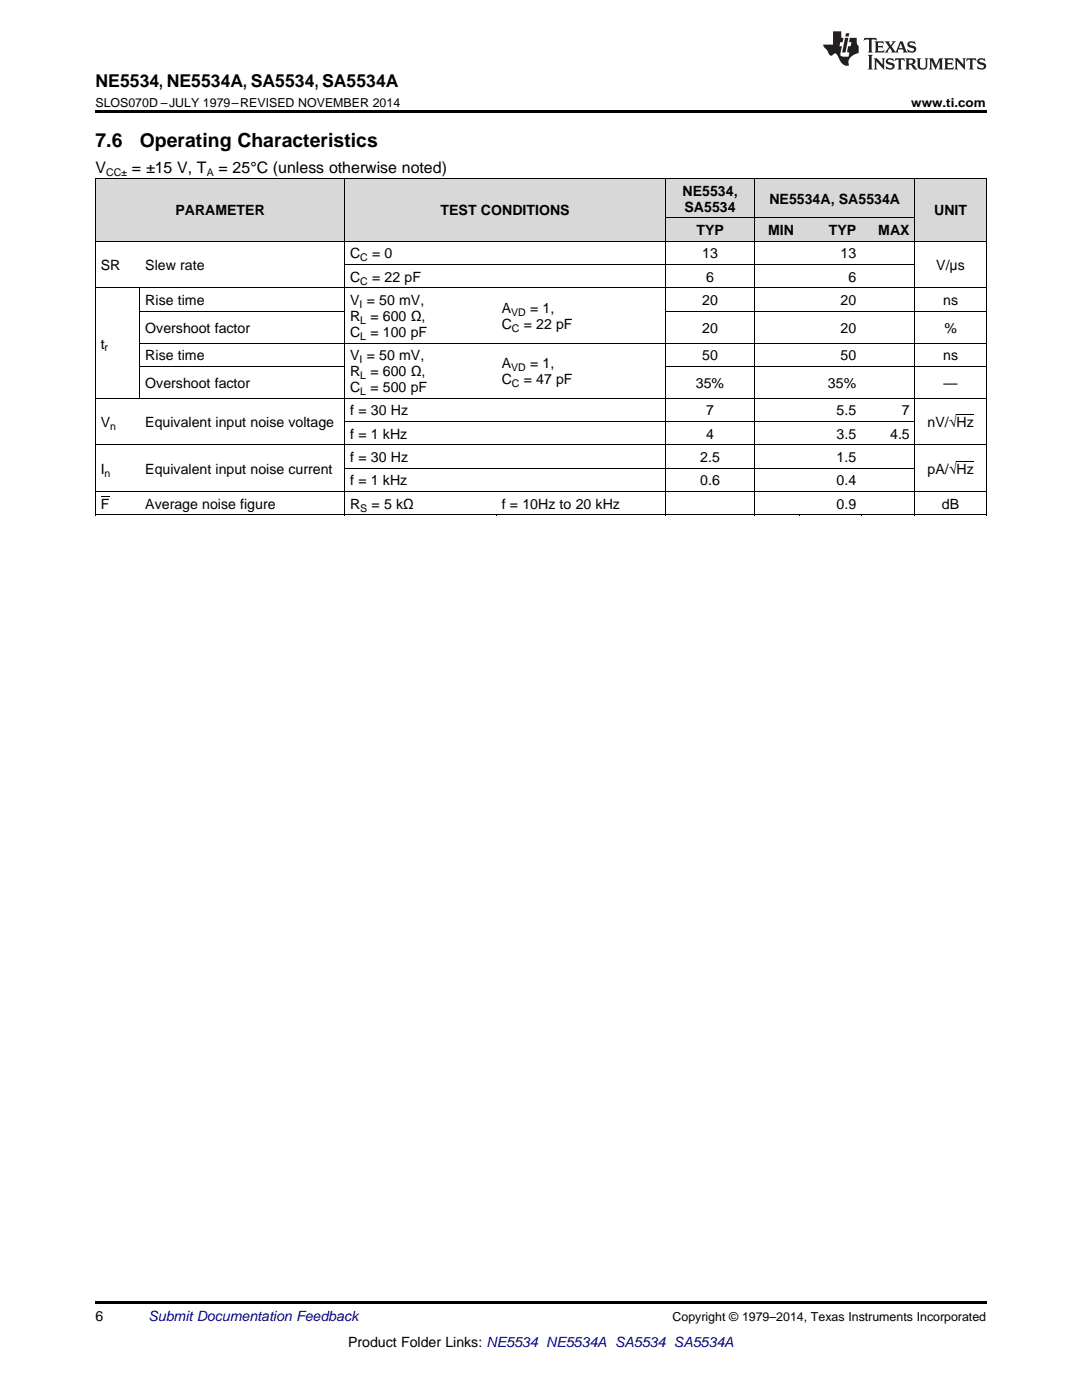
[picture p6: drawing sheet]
<svg xmlns="http://www.w3.org/2000/svg" width="216mm" height="279mm" viewBox="0 0 216 279" stroke-linecap="round" stroke-linejoin="round" font-family="sans-serif">
<g fill="#d8d8d8">
<path d="M19 35.7h8.9v12.5h-8.9z"/>
<path d="M27.9 35.7h40.9v12.5h-40.9z"/>
<path d="M68.8 35.7h30.3v12.5h-30.3z"/>
<path d="M99.1 35.7h33.7v12.5h-33.7z"/>
<path d="M132.8 43.5h17.8v4.7h-17.8z"/>
<path d="M150.6 43.5h8.9v4.7h-8.9z"/>
<path d="M159.5 43.5h12.4v4.7h-12.4z"/>
<path d="M171.9 43.5h10.7v4.7h-10.7z"/>
<path d="M182.6 35.7h14.2v12.5h-14.2z"/>
<path d="M132.8 35.7h17.8v7.8h-17.8z"/>
<path d="M150.6 35.7h8.9v7.8h-8.9z"/>
<path d="M159.5 35.7h12.4v7.8h-12.4z"/>
<path d="M171.9 35.7h10.7v7.8h-10.7z"/>
</g>
<path d="M19 22h177.8v.5h-177.8zM19 102.8h.2zM68.7 102.8h.1zM99 102.8h.1zM132.7 102.8h.1zM150.5 102.8h.1zM159.4 102.8h.1zM171.8 102.8h.1zM182.5 102.8h.1zM196.7 102.8h.1zM19 259.7h177.8v.5h-177.8z" fill="#000"/>
<g fill="none" stroke="#000" stroke-width=".2">
<path d="M19 35.6l177.8 .1v67.1M19.1 35.7v67.1M68.8 35.7v67.1M132.8 35.7v67.1M150.5 35.7v67.1M182.5 35.7v67.1M19 57.4h177.8M19 48.1h177.8M27.9 57.5v22M68.8 52.8h113.8M132.8 43.5h49.8M19 79.5h177.8"/>
<path d="M27.9 73.1h40.9M27.9 68.5h168.9M27.9 62.1h40.9M132.8 73.1h64M132.8 62.1h64M19 98.1h177.8M19 88.8h177.8M68.8 93.4h113.8M68.8 84.1h113.8M19 102.7h177.8"/>
</g>
<g fill="#231f20">
<path d="M172.5 7.6l-.1 .5 .4-.2h.6v.1v2.1l-.2 .4h.9l-.2-.4v-2.1l.1-.1h.5l.5 .2-.2-.5zM174.5 8.3l.2 .3v1.5l-.2 .4h1.8l.2-.6a1.04 1.04 0 0 1-1.3 .2v-.7h.6l.3 .2v-.6l-.3 .2h-.6v-.6l.8-.1 .4 .3-.2-.5zM176.5 8.3l.9 1.1-.9 1.1h.8l-.2-.2 .4-.7 .5 .7-.2 .2h1.5l-.2-.2 .2-.4h.9l.1 .4-.2 .2h1l-.3-.3-.7-1.9h-.5l-.9 2-.8-1 .9-1h-.8l.1 .3-.4 .5-.3-.6 .1-.2zM179.7 8.6l.4 1h-.7zM181.3 8.4a.63 .63 0 0 0-.2 .7 .63 .63 0 0 0 .6 .4l.6 .2 .1 .2a.75 .75 0 0 1-.7 .4 .75 .75 0 0 1-.6-.5l.1 .7 .1-.1a1.11 1.11 0 0 0 1.5-.6 1.13 1.13 0 0 0-1.2-.8l-.1-.4a1.04 1.04 0 0 1 1.2 .2l-.2-.5-.2 .1-.4-.2zM173.2 10.9l.2 .4v2.2l-.2 .4h1l-.3-.4v-2.2l.3-.4zM174.3 11.6l.3 .4v1.5l-.3 .4h.8l-.2-.4v-1.3l1.5 1.7v-1.9l.2-.4h-.7l.2 .4v.9l-1.1-1.3zM177 11.8a.62 .62 0 0 0-.2 .7 .62 .62 0 0 0 .6 .4l.6 .1 .1 .3a.76 .76 0 0 1-.7 .3 .76 .76 0 0 1-.7-.4l.2 .7 .1-.1a1.11 1.11 0 0 0 1.5-.6 1.13 1.13 0 0 0-1.2-.8l-.1-.4a1.04 1.04 0 0 1 1.2 .2l-.2-.6-.2 .1-.5-.1zM178.7 11.6l-.2 .6a.61 .61 0 0 1 .8-.3v1.6l-.2 .4h.9l-.2-.4v-1.6a.63 .63 0 0 1 .7 .3l-.1-.6zM180.6 11.6l.3 .4v1.5l-.3 .4h1l-.2-.2-.1-.8 .6 .2a.76 .76 0 0 0 1.2 .7l-1-1a.58 .58 0 0 0 .6-.5 .58 .58 0 0 0-.5-.6zM181.4 11.9h.1a.45 .45 0 0 1 .5 .1 .45 .45 0 0 1 .1 .5l-.8 .2zM182.9 11.6l.2 .2a2.17 2.17 0 0 0 .3 1.9 .99 .99 0 0 0 1.6-.6v-1.1l.2-.4h-.7l.2 .2a1.92 1.92 0 0 1-.2 1.8 .6 .6 0 0 1-.9-.5v-1.1l.2-.4zM185.4 11.6l.2 .4v1.5l-.2 .4h.7l-.2-.4v-1.4l.8 1.8 .8-1.8v1.4l-.2 .4h.9l-.2-.4v-1.5l.2-.4h-.8l-.6 1.5-.6-1.5zM188.4 11.6l.2 .4v1.5l-.2 .4h1.8l.1-.6a1.04 1.04 0 0 1-1.2 .1v-.6h.5l.4 .2v-.6l-.4 .2h-.5v-.7h.8l.3 .3-.1-.6zM190.5 11.6l.2 .4v1.5l-.2 .4h.7l-.2-.4v-1.3l1.5 1.7v-1.9l.2-.4h-.7l.2 .4v.9l-1.1-1.3zM192.9 11.6l-.1 .6a.61 .61 0 0 1 .7-.3l.1 1.6-.3 .4h1l-.3-.4 .1-1.6a.63 .63 0 0 1 .7 .3l-.1-.6zM195.2 11.8a.62 .62 0 0 0-.2 .7 .62 .62 0 0 0 .6 .4l.6 .1 .1 .3a.76 .76 0 0 1-.7 .3 .76 .76 0 0 1-.6-.4l.1 .7 .1-.1a1.11 1.11 0 0 0 1.6-.6 1.13 1.13 0 0 0-1.3-.8l-.1-.4a1.04 1.04 0 0 1 1.2 .2l-.1-.6-.2 .1-.5-.1z"/>
<path d="M166.2 6.3v2.6h-1.9v.4l.8 .9a.91 .91 0 0 0 1 .8 .56 .56 0 0 1 .5-.3 .56 .56 0 0 1 .5 .3l.4 .8a1.53 1.53 0 0 0 1.9 1.2 1.54 1.54 0 0 1 1-2.1l.9-.3v-1.4a1.52 1.52 0 0 1-.4-1.6h-1.3l-.2 .8h.5l-.2 .8h-.5l-.1 1v.2l.4 .1-.2 .8a1.93 1.93 0 0 1-1.6-.3l.3-1.8h-.5l.2-.8h.4l.2-.8h-.4v-1.3zM168.6 7.6l-.6 2.9h.7l.6-2.9zM168.8 6.6l-.1 .7h.6l.2-.7z"/>
</g>
<path d="M20.1 99h1.7v.1h-1.7z" fill="#000"/>
<path d="M190.9 92.1h3.4M190.9 82.7h3.4" fill="none" stroke="#000" stroke-width=".2"/>
<g font-size="3.9">
<text x="19" y="29.3">7.6</text>
<text x="27.9" y="29.3">Operating Characteristics</text>
</g>
<text font-size="3.5" x="19" y="17.3">NE5534, NE5534A, SA5534, SA5534A</text>
<g font-size="3.2">
<text x="19" y="34.4">V</text>
<text x="26.3" y="34.4">= ±15 V, T</text>
<text x="43.6" y="34.4">= 25°C (unless otherwise noted)</text>
</g>
<g font-size="2.8">
<text x="136.2" y="39.1">NE5534,</text>
<text x="153.5" y="40.7">NE5534A, SA5534A</text>
<text x="35" y="43">PARAMETER</text>
<text x="87.9" y="43">TEST CONDITIONS</text>
<text x="136.6" y="42.3">SA5534</text>
<text x="139" y="46.9">TYP</text>
<text x="153.2" y="46.9">MIN</text>
<text x="165.4" y="46.9">TYP</text>
<text x="175.3" y="46.9">MAX</text>
<text x="186.4" y="43">UNIT</text>
<text x="20.1" y="53.9">SR</text>
<text x="29" y="53.9">Slew rate</text>
<text x="69.9" y="51.6">C</text>
<text x="74.3" y="51.6">= 0</text>
<text x="140.1" y="51.6">13</text>
<text x="167.7" y="51.6">13</text>
<text x="186.8" y="53.9">V/μs</text>
<text x="69.9" y="56.2">C</text>
<text x="74.3" y="56.2">= 22 pF</text>
<text x="140.9" y="56.2">6</text>
<text x="169.3" y="56.2">6</text>
<text x="29" y="60.9">Rise time</text>
<text x="69.9" y="60.9">V = 50 mV,</text>
<text x="69.9" y="64.1">R</text>
<text x="73.9" y="64.1">= 600 Ω,</text>
<text x="100.1" y="62.5">A</text>
<text x="100.1" y="65.7">C</text>
<text x="104.5" y="65.7">= 22 pF</text>
<text x="105.8" y="62.5">= 1,</text>
<text x="140.1" y="60.9">20</text>
<text x="167.7" y="60.9">20</text>
<text x="188.2" y="60.9">ns</text>
<text x="20.1" y="69.6">t</text>
<text x="29" y="66.4">Overshoot factor</text>
<text x="29" y="71.9">Rise time</text>
<text x="69.9" y="67.2">C</text>
<text x="69.9" y="71.9">V = 50 mV,</text>
<text x="73.9" y="67.2">= 100 pF</text>
<text x="140.1" y="66.4">20</text>
<text x="140.1" y="71.9">50</text>
<text x="167.7" y="66.4">20</text>
<text x="167.7" y="71.9">50</text>
<text x="188.2" y="71.9">ns</text>
<text x="188.5" y="66.4">%</text>
<text x="29" y="77.4">Overshoot factor</text>
<text x="69.9" y="75.1">R</text>
<text x="73.9" y="75.1">= 600 Ω,</text>
<text x="100.1" y="73.5">A</text>
<text x="100.1" y="76.7">C</text>
<text x="104.5" y="76.7">= 47 pF</text>
<text x="105.8" y="73.5">= 1,</text>
<text x="138.9" y="77.4">35%</text>
<text x="165.2" y="77.4">35%</text>
<text x="188.3" y="77.4">—</text>
<text x="69.9" y="78.2">C</text>
<text x="69.9" y="82.9">f = 30 Hz</text>
<text x="73.9" y="78.2">= 500 pF</text>
<text x="140.9" y="82.9">7</text>
<text x="166.9" y="82.9">5.5</text>
<text x="180" y="82.9">7</text>
<text x="20.1" y="85.2">V</text>
<text x="29" y="85.2">Equivalent input noise voltage</text>
<text x="69.9" y="87.6">f = 1 kHz</text>
<text x="140.9" y="87.6">4</text>
<text x="166.9" y="87.6">3.5</text>
<text x="177.6" y="87.6">4.5</text>
<text x="185.1" y="85.2">nV/√Hz</text>
<text x="20.1" y="94.5">I</text>
<text x="29" y="94.5">Equivalent input noise current</text>
<text x="69.9" y="92.2">f = 30 Hz</text>
<text x="139.7" y="92.2">2.5</text>
<text x="166.9" y="92.2">1.5</text>
<text x="185.1" y="94.5">pA/√Hz</text>
<text x="20.1" y="101.5">F</text>
<text x="29" y="101.5">Average noise figure</text>
<text x="69.9" y="96.9">f = 1 kHz</text>
<text x="69.9" y="101.5">R</text>
<text x="74.2" y="101.5">= 5 kΩ</text>
<text x="100.1" y="101.5">f = 10Hz to 20 kHz</text>
<text x="139.7" y="96.9">0.6</text>
<text x="166.9" y="96.9">0.4</text>
<text x="166.9" y="101.5">0.9</text>
<text x="188" y="101.5">dB</text>
<text x="19" y="263.6">6</text>
<text x="69.5" y="268.9">Product Folder Links: NE5534 NE5534A SA5534 SA5534A</text>
</g>
<text font-size="2.8" fill="#0000c8" x="29.6" y="263.6">Submit Documentation Feedback</text>
<g font-size="2.5">
<text x="19" y="21.4">SLOS070D –JULY 1979–REVISED NOVEMBER 2014</text>
<text x="181.8" y="21.4">www.ti.com</text>
<text x="134.2" y="263.6">Copyright © 1979–2014, Texas Instruments Incorporated</text>
</g>
<g font-size="2.1">
<text x="21.2" y="35.1">CC±</text>
<text x="41.2" y="35.1">A</text>
<text x="71.9" y="52.1">C</text>
<text x="71.9" y="56.8">C</text>
<text x="71.8" y="61.5">I</text>
<text x="71.9" y="64.6">L</text>
<text x="102" y="63">VD</text>
<text x="20.9" y="70.1">r</text>
<text x="71.9" y="67.8">L</text>
<text x="102.1" y="66.2">C</text>
<text x="71.8" y="72.5">I</text>
<text x="71.9" y="75.6">L</text>
<text x="102" y="74">VD</text>
<text x="102.1" y="77.2">C</text>
<text x="71.9" y="78.8">L</text>
<text x="22" y="85.8">n</text>
<text x="20.9" y="95.1">n</text>
<text x="71.9" y="102.1">S</text>
</g>
</svg>
